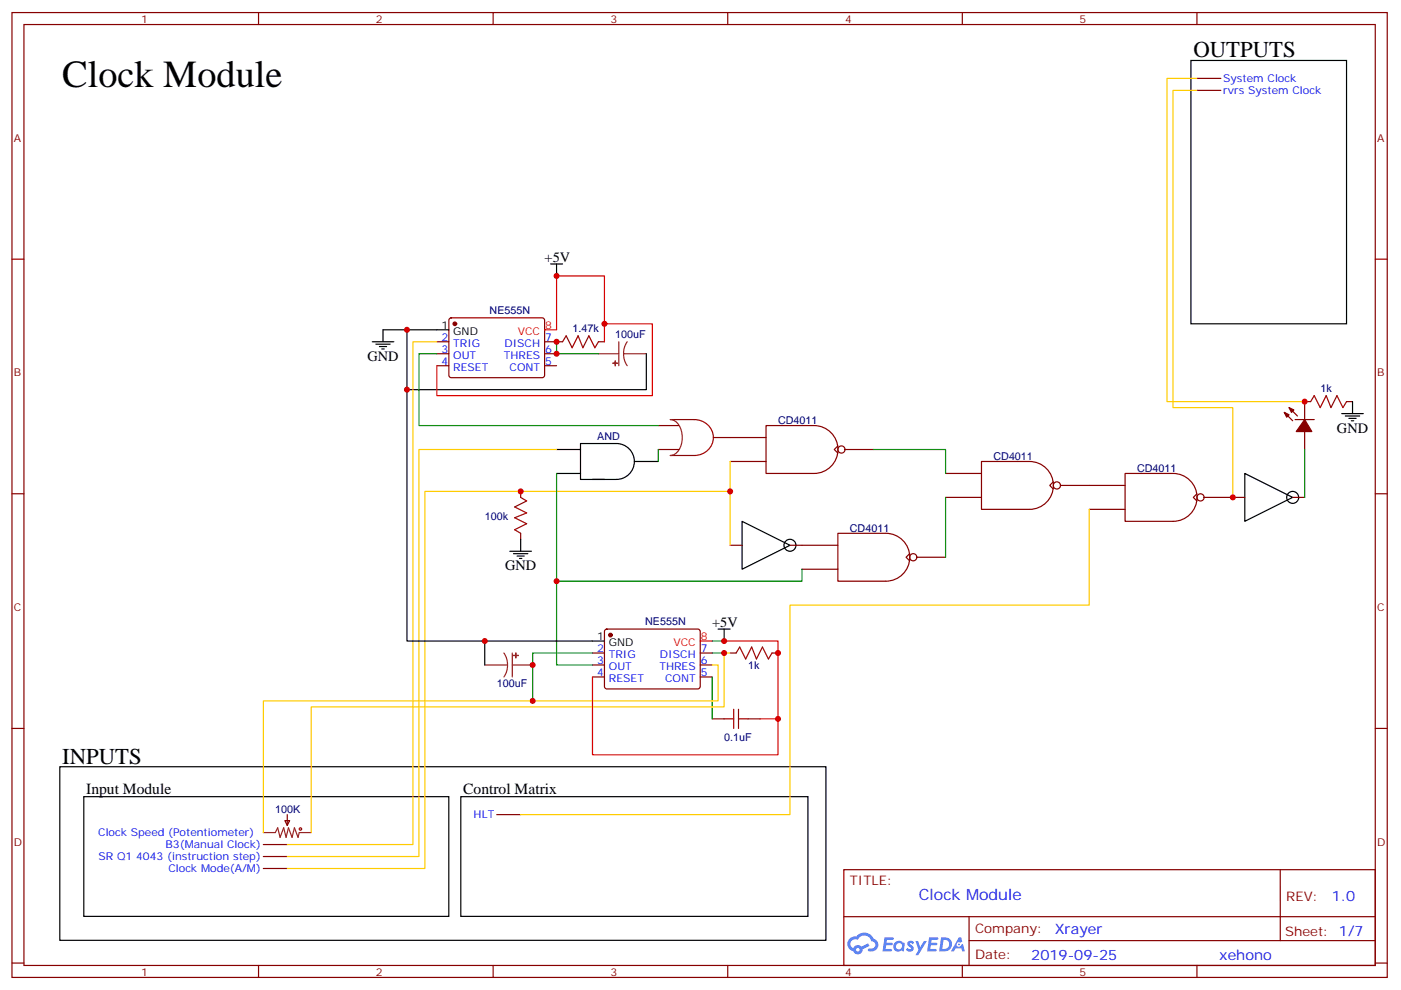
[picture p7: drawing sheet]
<svg xmlns="http://www.w3.org/2000/svg" width="413mm" height="292mm" viewBox="0 0 413 292" stroke-linecap="round" stroke-linejoin="round" font-family="sans-serif">
<path d="M351 17.8h45.9v77.6h-45.9zM17.6 226h225.8v51.1h-225.8zM24.7 234.8h107.6v35.3h-107.6zM135.8 234.8h102.3v35.3h-102.3z" fill="none" stroke="#000" stroke-width=".35"/>
<g fill="none" stroke="#870000" stroke-width=".35">
<path d="M3.5 3.7h405.4v284.3h-405.4zM7.1 7.2h398.2v277.3h-398.2zM76.2 3.7v3.5M145.3 3.7v3.5M214.5 3.7v3.5M283.6 3.7v3.5M352.8 3.7v3.5M3.5 76.4h3.6M405.3 76.4h3.6M3.5 145.5h3.6M405.3 145.5h3.6M3.5 214.7h3.6"/>
<path d="M405.3 214.7h3.6M248.7 256.3h156.6v28.2h-156.6zM377.3 256.3v20.9M248.7 270.1h156.5M285.6 277.2h119.6M285.6 270.1v14.2M3.5 283.8h3.6M76.2 284.5v3.5M145.3 284.5v3.5M214.5 284.5v3.5M283.6 284.5v3.5M352.8 284.5v3.5"/>
<path d="M405.3 283.8h3.6"/>
</g>
<g fill="#5487ff">
<path d="M267.7 277.5a1.22 1.22 0 0 1 1.7 .2l-.4 .6a.47 .47 0 0 0-.3-.4 .47 .47 0 0 0-.5 .2l.1 .2a1.14 1.14 0 0 1 .8 1.8 1.14 1.14 0 0 1-1.9 0l-.2-.2 .5-.6 .7 .5a.29 .29 0 0 0 .3-.3 .29 .29 0 0 0-.2-.3 1.04 1.04 0 0 1-.6-1.7z"/>
<path d="M260.7 276.2h2.4l.3 .2-.2 .5-1.8 .1-.1 .8h1.5l.3 .4-.3 .4h-1.6l-.2 1.1h1.7l.2 .3-.2 .3-2.6 .1z"/>
<path d="M273.8 276.2h2.4l.3 .2-.1 .5-1.8 .1-.2 .8h1.6l.3 .4-.4 .4-1.6-.1-.1 1.1 1.7 .1 .2 .3-.2 .3-2.6 .1z"/>
<path d="M282.6 276.2h.7l.3 1.3-.6 .3a.69 .69 0 0 0-1 .3 .69 .69 0 0 0 .4 .9 .69 .69 0 0 0 .9-.6l.5-.2 .6 2.2h-.8l-.2-.9h-1.8l-.5 .9h-.8z"/>
<path d="M269.8 277.3h.8l.6 1.8 1.1-1.8h.9l-2.6 4.2h-.8l.9-1.5z"/>
<path d="M277.4 276.2l-.6 4.2h1.3a2.11 2.11 0 0 0 2.5-2.1 2.11 2.11 0 0 0-2.5-2.1zM278.1 277a1.39 1.39 0 0 1 1.7 1.4 1.39 1.39 0 0 1-1.8 1.2h-.3z"/>
<path d="M263.7 277.8a1.54 1.54 0 0 0-.1 2.2 1.54 1.54 0 0 0 2.2 .1l.6 .3 .3-2.3-.2-.3h-.4a1.49 1.49 0 0 0-2.4 0zM264 278.8a.94 .94 0 0 1 1.8 0 .94 .94 0 0 1-1.8 0z"/>
<path d="M250.4 276.6a2.18 2.18 0 0 0 1.1 3.7 1.44 1.44 0 0 0 1.6 .9 1.44 1.44 0 0 0 1.2-1.4l2-1.1-.5-.7-1.9 1a1.47 1.47 0 0 0-2.4 .4 1.39 1.39 0 0 1-.7-1.9 1.39 1.39 0 0 1 2-.5 2.12 2.12 0 0 1 2.2-1.3 2.12 2.12 0 0 1 1.9 1.7 1.14 1.14 0 0 1 1.1 1.4 1.14 1.14 0 0 1-1.7 .7 .43 .43 0 0 0-.5 .4 .43 .43 0 0 0 .4 .5 1.98 1.98 0 0 0 2.5-1.2 1.98 1.98 0 0 0-1.2-2.6 3.1 3.1 0 0 0-5.3-.6l-.9 .1zM252.3 279.9a.55 .55 0 0 1 1.1 0 .55 .55 0 0 1-1.1 0z"/>
<circle cx="282.6" cy="278.3" r=".26"/>
</g>
<g fill="none" stroke="#870000" stroke-width=".35">
<path d="M352.8 23.1h7M352.8 26.6h7M132.5 93.9l.5-.2h27.1l.4 .7-.1 16.5-.6 .4-27.1-.1-.4-.6v-16.2zM128.8 100.7h3.5M128.8 104.2h3.5M128.8 107.8h3.5M160.5 100.7h5.3M160.5 104.2h3.5M160.5 107.8h3.5M176.4 100.7h1.8M386.3 118.4h-1.8v5.2M396.9 118.4h1.7"/>
<path d="M194 125.4h6M194 132.5h6M210.3 128.9h4.9M378.5 121.5l2.5 2.5M379.9 120.1l2.5 2.5M381.7 123.6h5.6M384.5 127.2v5.3M153.5 144.8v1.8M153.5 157.2v1.7M363.4 146.6h3.5M381 146.6h3.5M215.2 160.7h3.5"/>
<path d="M232.8 160.7h3.6M174.6 192.4h3.6M174.6 196h3.6M174.6 199.5h3.6M178.4 185.6l.5-.2h27l.5 .7-.1 16.5-.6 .4h-27.1l-.4-.7v-16.2zM206.4 192.4h3.5M206.4 196h3.5M206.4 199.5h3.5M215.2 192.4h1.8M227.5 192.4h1.8M209.9 211.8h3.5M220.5 211.8h3.5"/>
<path d="M77.6 248.9h7.1M77.6 252.4h7.1M77.6 255.9h7.1M84 241.8h1.4l-.7 1.4zM84.7 240.1v3.1M146.4 240.1h7.1"/>
</g>
<g fill="#870000" stroke="#870000" stroke-width=".35">
<path d="M379.9 120.1l1.5 .7-.8 .7z"/>
<path d="M378.5 121.5l1.4 .7-.7 .7z"/>
<path d="M384.5 123.6l2.1 3.6h-4.5z"/>
<circle cx="134.1" cy="95.4" r=".53"/>
<circle cx="179.9" cy="187.1" r=".53"/>
</g>
<g fill="none" stroke="#000" stroke-width=".35">
<path d="M162.3 77.8h3.5M164 77.8v3.5M119.9 97.2v17.6h70.6v-10.6M132.3 97.2h-19.4v3.5M109.7 100.7h6.4M110.8 101.4h4.2M111.8 102.1h2.1M112.5 102.8h.7M119.9 114.8v74.1h58.3M398.6 118.4v3.5M164 132.5h7.1M164 139.5h7.1"/>
<path d="M187 136h7M366.9 139.5l14.1 7.1-14.1 7zM395.5 121.9h6.3M396.5 122.6h4.3M397.6 123.3h2.1M398.3 124h.7M153.5 158.9v3.6M174.6 141.3h7.1a5.3 5.3 0 0 0 5.3-5.3 5.3 5.3 0 0 0-5.3-5.3h-10.6v10.6h7.1M218.7 153.6l14.1 7.1-14.1 7zM150.3 162.5h6.3M151.3 163.2h4.3M152.4 163.9h2.1"/>
<path d="M153.1 164.6h.7M142.9 188.9v7.1M211.7 185.4h3.5M213.4 185.4v3.5"/>
<circle cx="381" cy="146.6" r="1.76"/>
<circle cx="232.8" cy="160.7" r="1.76"/>
</g>
<path d="M160.5 97.2h3.5v-15.9h14.2v19.4M178.2 95.4h14.1v21.2h-63.5v-8.8M174.6 199.5v22.9h54.7v-10.6M206.4 188.9h3.5M213.4 188.9h15.9v22.9h-5.3" fill="none" stroke="#f00" stroke-width=".35"/>
<g fill="none" stroke="#850000" stroke-width=".35">
<path d="M215.2 128.9h10.6M215.2 136h10.6M225.8 125.4h14.1a7.1 7.1 0 0 1 7.1 7.1 7.1 7.1 0 0 1-7.1 7h-14.1zM246.9 131.4l-1 1.1 1 1M249.1 132.5h8.4M278.7 139.5h10.6M303.4 136h-14.1v14.1h14.1M303.4 136a7.1 7.1 0 0 1 7.1 7.1 7.1 7.1 0 0 1-7.1 7M331.6 139.5h14.1a7.1 7.1 0 0 1 7.1 7.1 7.1 7.1 0 0 1-7.1 7h-14.1zM246.9 157.2h14.2a7.1 7.1 0 0 1 7 7 7.1 7.1 0 0 1-7 7.1h-14.2zM278.7 146.6h10.6M310.4 142l-1 1.1 1 1"/>
<path d="M312.6 143.1h19M321 150.1h10.6M352.8 145.5l-1.1 1.1 1.1 1M354.9 146.6h8.5M236.4 160.7h10.5M236.4 167.7h10.5M268.1 163.2l-1 1 1 1.1M270.2 164.2h8.5"/>
<circle cx="248" cy="132.5" r="1.06"/>
<circle cx="311.5" cy="143.1" r="1.06"/>
<circle cx="353.8" cy="146.6" r="1.06"/>
<circle cx="269.2" cy="164.2" r="1.06"/>
</g>
<g fill="none" stroke="#a10000" stroke-width=".35">
<path d="M165.8 100.7l1.1-1.7 1.7 3.5 1.8-3.5 1.4 3.5 1.8-3.5 1.7 3.5 1.1-1.8M386.3 118.4l1-1.8 1.8 3.5 1.8-3.5 1.4 3.5 1.8-3.5 1.7 3.5 1.1-1.7M197.6 134.2h7M197.6 123.6h7M204.5 123.6a5.3 5.3 0 0 1 5.8 5.3 5.3 5.3 0 0 1-5.6 5.3M153.5 146.6l1.7 1-3.5 1.8 3.5 1.8-3.5 1.4 3.5 1.7-3.5 1.8 1.8 1.1M217 192.4l1-1.7 1.8 3.5 1.7-3.5 1.5 3.5 1.7-3.5 1.8 3.5 1-1.8M213.4 211.8h2.9M216.3 209v5.7M217.7 209v5.7M217.7 211.8h2.8"/>
<circle cx="88.5" cy="244.3" r=".35"/>
</g>
<g fill="#8c2424" stroke="#8c2424" stroke-width=".35">
<path d="M181.3 106.4l.1 1.4z"/>
<path d="M180.6 107l1.4 .1z"/>
<path d="M152 192.4v1.5z"/>
<path d="M151.3 193.1l1.5 .1z"/>
</g>
<path d="M176.4 104.2h6M182.4 100.7v7.1M183.8 104.2l.2 1.9 .9 1.7M183.8 104.2h6.7M184.9 100.7l-.9 1.7-.2 1.8M197.6 123.6a4.3 4.3 0 0 1 3.4 4.4 5.6 5.6 0 0 1-2.8 6.1l-.7 .1M142.9 196h6.7M148.5 192.4l.8 1.7 .3 1.9M149.6 196l-.3 1.8-.8 1.7M151 192.4v7.1M151 196h6M77.6 245.4h3.5l.7-1.5 .7 2.9 1.1-2.9 .7 2.9 .7-2.9 1.1 2.9 .7-2.9 1 2.9 .4-1.4h3.5" fill="none" stroke="#8c2424" stroke-width=".35"/>
<path d="M128.8 104.2h-5.3v21.2h70.5M164 100.7v3.5h12.4M164 139.5v31.8M194 132.5v3.5M257.5 132.5h21.2v7M384.5 132.5v14.1M278.7 146.6v17.6M236.4 167.7v3.6h-72.4v24.7h10.6M174.6 192.4h-17.6v14.2M209.9 199.5v12.3M209.9 192.4h3.5M209.9 188.9h3.5" fill="none" stroke="#008700" stroke-width=".35"/>
<path d="M352.8 23.1h-8.8v95.3h40.5M352.8 26.6h-7.1v93.5h17.7v26.5M128.8 100.7h-7.1v148.2h-37M164 132.5h-40.5v119.9h-38.8M215.2 136v24.7M215.2 144.8h-90v111.1h-40.5M321 150.1v28.2h-88.2v61.8h-79.3M209.9 196h1.8v10.6h-134.1v38.8M215.2 192.4h-1.8v15.9h-121.7v37.1" fill="none" stroke="#fc0" stroke-width=".35"/>
<g fill="#c00">
<circle cx="142.9" cy="188.9" r=".88"/>
<circle cx="213.4" cy="192.4" r=".88"/>
<circle cx="119.9" cy="114.8" r=".88"/>
<circle cx="164" cy="171.3" r=".88"/>
<circle cx="153.5" cy="144.8" r=".88"/>
<circle cx="164" cy="81.3" r=".88"/>
<circle cx="119.9" cy="97.2" r=".88"/>
<circle cx="164" cy="100.7" r=".88"/>
<circle cx="164" cy="104.2" r=".88"/>
<circle cx="178.2" cy="95.4" r=".88"/>
<circle cx="215.2" cy="144.8" r=".88"/>
<circle cx="384.5" cy="118.4" r=".88"/>
<circle cx="363.4" cy="146.6" r=".88"/>
<circle cx="229.3" cy="192.4" r=".88"/>
<circle cx="213.4" cy="188.9" r=".88"/>
<circle cx="229.3" cy="211.8" r=".88"/>
<circle cx="157" cy="206.6" r=".88"/>
<circle cx="157" cy="196" r=".88"/>
</g>
<text font-size="11.3" x="18.3" y="25.8">Clock Module</text>
<g font-size="6.7">
<text x="351.7" y="16.9">OUTPUTS</text>
<text x="18.3" y="225.1">INPUTS</text>
</g>
<g font-size="4.6">
<text x="25.4" y="233.9">Input Module</text>
<text x="136.5" y="233.9">Control Matrix</text>
</g>
<text font-size="4.6" fill="#00f" x="270.8" y="265.3">Clock Module</text>
<g font-size="4.2">
<text x="160.5" y="77.1">+5V</text>
<text x="108.3" y="106.4">GND</text>
<text x="394.1" y="127.5">GND</text>
<text x="148.9" y="168.1">GND</text>
<text x="209.9" y="184.7">+5V</text>
</g>
<g font-size="4.2" fill="#00f">
<text x="392.5" y="265.6">1.0</text>
<text x="310.9" y="275.1">Xrayer</text>
<text x="304" y="282.9">2019-09-25</text>
<text x="359.4" y="282.8">xehono</text>
</g>
<g font-size="3.9" fill="#800">
<text x="250.5" y="260.9">TITLE:</text>
<text x="379.1" y="265.6">REV:</text>
<text x="287.4" y="275.1">Company:</text>
<text x="378.7" y="275.7">Sheet: 1/7</text>
<text x="287.4" y="282.8">Date:</text>
</g>
<g font-size="3.2" fill="#800">
<text x="41.6" y="6.7">1</text>
<text x="110.8" y="6.7">2</text>
<text x="179.9" y="6.7">3</text>
<text x="249.1" y="6.7">4</text>
<text x="318.2" y="6.7">5</text>
<text x="4.1" y="41.8">A</text>
<text x="405.9" y="41.8">A</text>
<text x="4.1" y="110.9">B</text>
<text x="405.9" y="110.9">B</text>
<text x="4.1" y="180.1">C</text>
<text x="405.9" y="180.1">C</text>
<text x="4.1" y="249.2">D</text>
<text x="405.9" y="249.2">D</text>
<text x="41.6" y="287.5">1</text>
<text x="110.8" y="287.5">2</text>
<text x="179.9" y="287.5">3</text>
<text x="249.1" y="287.5">4</text>
<text x="318.2" y="287.5">5</text>
</g>
<g font-size="3.2" fill="#00f">
<text x="360.5" y="24.2">System Clock</text>
<text x="360.5" y="27.7">rvrs System Clock</text>
<text x="130.1" y="100.4">2</text>
<text x="160.7" y="100.4">7</text>
<text x="130.1" y="103.9">3</text>
<text x="130.1" y="107.4">4</text>
<text x="133.6" y="102.1">TRIG</text>
<text x="133.6" y="105.7">OUT</text>
<text x="148.5" y="105.7">THRES</text>
<text x="148.7" y="102.1">DISCH</text>
<text x="160.7" y="107.4">5</text>
<text x="160.7" y="103.9">6</text>
<text x="133.6" y="109.2">RESET</text>
<text x="150.2" y="109.2">CONT</text>
<text x="176" y="192.1">2</text>
<text x="176" y="195.6">3</text>
<text x="179.5" y="193.9">TRIG</text>
<text x="179.5" y="197.4">OUT</text>
<text x="194.3" y="197.4">THRES</text>
<text x="194.5" y="193.9">DISCH</text>
<text x="206.6" y="195.6">6</text>
<text x="206.6" y="192.1">7</text>
<text x="176" y="199.1">4</text>
<text x="179.5" y="200.9">RESET</text>
<text x="196" y="200.9">CONT</text>
<text x="206.6" y="199.1">5</text>
<text x="139.6" y="241.1">HLT</text>
<text x="28.9" y="246.2">Clock Speed (Potentiometer)</text>
<text x="48.8" y="249.9">B3(Manual Clock)</text>
<text x="29" y="253.5">SR Q1 4043 (instruction step)</text>
<text x="49.6" y="257">Clock Mode(A/M)</text>
</g>
<g font-size="3.2" fill="#000080">
<text x="144.3" y="92.6">NE555N</text>
<text x="168.7" y="97.9">1.47k</text>
<text x="181.3" y="99.7">100uF</text>
<text x="389.2" y="115.5">1k</text>
<text x="229.3" y="124.9">CD4011</text>
<text x="176" y="129.6">AND</text>
<text x="292.8" y="135.5">CD4011</text>
<text x="335.1" y="139">CD4011</text>
<text x="142.9" y="153.1">100k</text>
<text x="250.5" y="156.6">CD4011</text>
<text x="190.2" y="184.3">NE555N</text>
<text x="220.5" y="197.2">1k</text>
<text x="146.4" y="202.5">100uF</text>
<text x="213.4" y="218.3">0.1uF</text>
<text x="81.1" y="239.5">100K</text>
</g>
<g font-size="3.2">
<text x="130.1" y="96.8">1</text>
<text x="133.6" y="98.6">GND</text>
<text x="176" y="188.6">1</text>
<text x="179.5" y="190.3">GND</text>
</g>
<g font-size="3.2" fill="#f00">
<text x="152.6" y="98.6">VCC</text>
<text x="160.7" y="96.8">8</text>
<text x="198.5" y="190.3">VCC</text>
<text x="206.6" y="188.6">8</text>
</g>
</svg>
